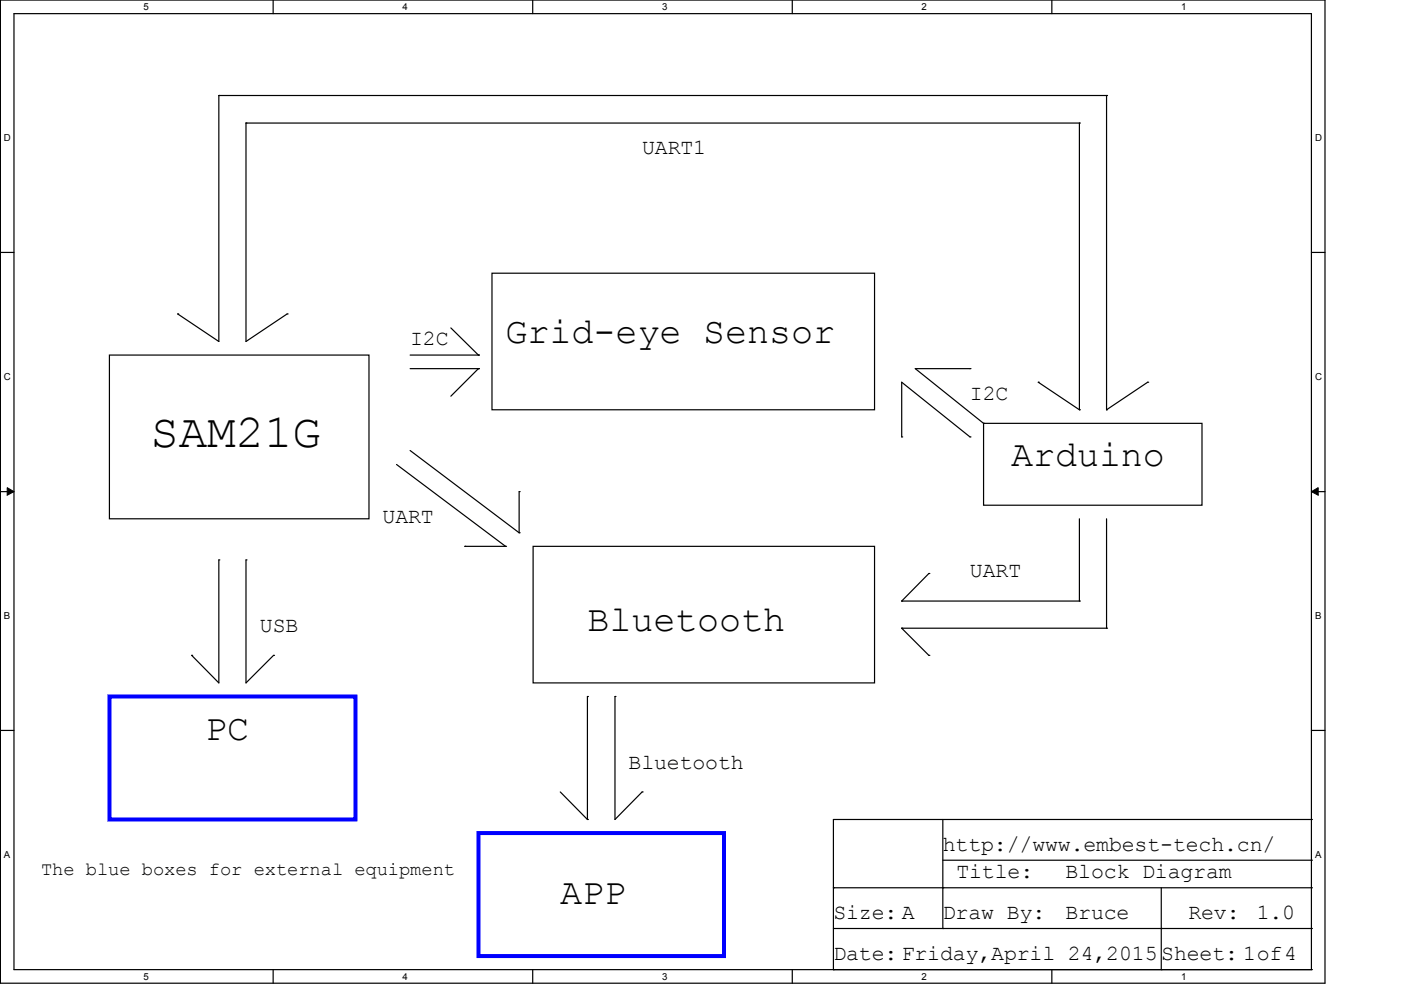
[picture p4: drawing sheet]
<svg xmlns="http://www.w3.org/2000/svg" width="297mm" height="210mm" viewBox="0 0 297 210" stroke-linecap="round" stroke-linejoin="round" font-family="sans-serif">
<path d="M.1 0h280.8v208.5h-280.8zM3 2.9h275v202.7h-275z" fill="none" stroke="#000" stroke-width=".25"/>
<g fill="#fff">
<path d="M30.4 .4h1v2.2h-1z"/>
<path d="M30.4 205.9h1v2.2h-1z"/>
</g>
<path d="M57.9 0v2.9M57.9 205.6v2.9" fill="none" stroke="#000" stroke-width=".25"/>
<g fill="#fff">
<path d="M85.3 .4h1.1v2.2h-1.1z"/>
<path d="M85.3 205.9h1.1v2.2h-1.1z"/>
</g>
<path d="M112.9 0v2.9M112.9 205.6v2.9" fill="none" stroke="#000" stroke-width=".25"/>
<g fill="#fff">
<path d="M140.4 .4h1v2.2h-1z"/>
<path d="M140.4 205.9h1v2.2h-1z"/>
</g>
<path d="M168 0v2.9M168 205.6v2.9" fill="none" stroke="#000" stroke-width=".25"/>
<g fill="#fff">
<path d="M195.4 .4h1v2.2h-1z"/>
<path d="M195.4 205.9h1v2.2h-1z"/>
</g>
<path d="M223 0v2.9M223 205.6v2.9" fill="none" stroke="#000" stroke-width=".25"/>
<g fill="#fff">
<path d="M250.4 .4h1.1v2.2h-1.1z"/>
<path d="M250.4 205.9h1.1v2.2h-1.1z"/>
<path d="M.8 28.2h1.4v2.2h-1.4z"/>
<path d="M278.8 28.2h1.4v2.2h-1.4z"/>
<path d="M.8 78.8h1.4v2.2h-1.4z"/>
<path d="M278.8 78.8h1.4v2.2h-1.4z"/>
</g>
<path d="M.1 53.5h2.9M278 53.5h2.9" fill="none" stroke="#000" stroke-width=".25"/>
<g fill="#fff">
<path d="M.8 129.6h1.3v2.2h-1.3z"/>
<path d="M278.8 129.6h1.3v2.2h-1.3z"/>
</g>
<path d="M.1 104.2h2.9M278 104.2h2.9" fill="none" stroke="#000" stroke-width=".25"/>
<path d="M1.5 103.4l1.5 .8-1.5 .8zM278 104.2l1.5-.8v1.6z" fill="#000" stroke="#000" stroke-width=".21"/>
<g fill="#fff">
<path d="M.8 180.2h1.2v2.2h-1.2z"/>
<path d="M278.8 180.2h1.2v2.2h-1.2z"/>
</g>
<g fill="none" stroke="#000" stroke-width=".25">
<path d="M46.4 20.2h.1M46.4 20.2v52.2l-8.7-5.8M46.4 20.2h188.2M52.2 26.1h.1M52.2 26.1v46.3l8.7-5.8M52.2 26.1h176.7M228.9 26.1h.1M228.9 26.1v60.8M234.6 20.2h.1M234.6 20.2v66.7M104.3 57.9h81.1v29h-81.1zM23.2 75.3h55v34.7h-55z"/>
<path d="M37.7 66.6h.1M60.9 66.6h.1M87 75.3h14.4M87 78.2h14.4M95.6 69.5l5.8 5.8M101.4 75.3h.1M101.4 78.2h.1M101.4 78.2l-5.8 5.8M205.7 78.2h.1M205.7 78.2h-11.6l14.4 11.6M84.1 98.5l23.1 17.3M87 95.5l23.1 17.5"/>
<path d="M191.2 92.6h.1M191.2 92.6v-11.6l14.5 11.6M205.7 92.6h.1M208.5 89.8h46.3v17.3h-46.3zM208.5 89.8h.1M220.1 81h.1M220.1 81l8.8 5.9M228.9 86.9h.1M234.6 86.9h.1M243.3 81h.1M243.3 81l-8.7 5.9M46.4 118.7h.1"/>
<path d="M46.4 118.7v26.1l-5.8-5.8M52.2 118.7h.1M52.2 118.7v26.1l5.8-5.8M98.6 115.8h.1M98.6 115.8h8.6M107.2 115.8h.1M110.1 113h.1M110.1 104.2h.1M110.1 104.2v8.8M113 115.8h72.4v29h-72.4zM228.9 110v17.4M234.6 110v23.2"/>
<path d="M40.6 139h.1M58 139h.1M191.2 127.4h.1M191.2 133.2h.1M191.2 127.4h37.7M191.2 133.2h43.4M191.2 133.2l5.7 5.8M196.9 121.6h.1M196.9 139h.1M196.9 121.6l-5.7 5.8M228.9 127.4h.1M234.6 133.2h.1"/>
<path d="M.1 154.9h2.9M124.5 147.7h.1M124.5 147.7v26.1M130.4 147.7h.1M130.4 147.7v26.1l5.7-5.9M278 154.9h2.9M118.8 167.9l5.7 5.9M124.5 173.8h.1M136.1 167.9h.1M199.9 173.8v23.1M278 173.8h.1M278 173.8h-101.3v31.8"/>
<path d="M176.7 188.2h.1M176.7 188.2h101.3M176.7 196.9h101.3M199.9 188.2h.1M199.9 196.9h.1M199.9 182.4h78.1M246.2 196.9h.1M246.2 188.2v17.4M278 182.4h.1M278 188.2h.1M278 196.9h.1M176.7 205.6h.1"/>
<path d="M176.7 205.6h101.3M246.2 205.6h.1M278 205.6h.1"/>
</g>
<path d="M23.2 147.7h52.2v26.1h-52.2zM101.4 176.6h52.1v26.1h-52.1z" fill="none" stroke="#00f" stroke-width=".85"/>
<text font-size="10.1" x="31.9" y="94.8">SAM21G</text>
<g font-size="7.8">
<text x="107.2" y="72.8">Grid-eye Sensor</text>
<text x="214.4" y="98.9">Arduino</text>
<text x="124.5" y="133.7">Bluetooth</text>
<text x="43.5" y="156.8">PC</text>
<text x="118.8" y="191.6">APP</text>
</g>
<g font-size="4.6">
<text x="136.1" y="32.7">UART1</text>
<text x="87" y="73.3">I2C</text>
<text x="205.7" y="84.8">I2C</text>
<text x="81.1" y="110.8">UART</text>
<text x="205.7" y="122.4">UART</text>
<text x="55.1" y="134">USB</text>
<text x="133.3" y="163">Bluetooth</text>
<text x="199.9" y="180.4">http://www.embest-tech.cn/</text>
<text x="202.8" y="186.1">Title:</text>
<text x="225.9" y="186.1">Block Diagram</text>
<text x="176.7" y="194.8">Size: A</text>
<text x="199.9" y="194.8">Draw By:</text>
<text x="225.9" y="194.8">Bruce</text>
<text x="252" y="194.8">Rev:</text>
<text x="266.4" y="194.8">1.0</text>
<text x="176.7" y="203.6">Date: Friday,April 24,2015</text>
<text x="246.2" y="203.6">Sheet: 1of4</text>
</g>
<text font-size="4" x="8.7" y="185.5">The blue boxes for external equipment</text>
<g font-size="2">
<text x="30.4" y="2.1">5</text>
<text x="85.3" y="2.1">4</text>
<text x="140.4" y="2.1">3</text>
<text x="195.4" y="2.1">2</text>
<text x="250.4" y="2.1">1</text>
<text x=".8" y="30">D</text>
<text x="278.8" y="30">D</text>
<text x=".8" y="80.6">C</text>
<text x="278.8" y="80.6">C</text>
<text x=".8" y="131.3">B</text>
<text x="278.8" y="131.3">B</text>
<text x=".8" y="182">A</text>
<text x="278.8" y="182">A</text>
<text x="30.4" y="207.7">5</text>
<text x="85.3" y="207.7">4</text>
<text x="140.4" y="207.7">3</text>
<text x="195.4" y="207.7">2</text>
<text x="250.4" y="207.7">1</text>
</g>
</svg>
